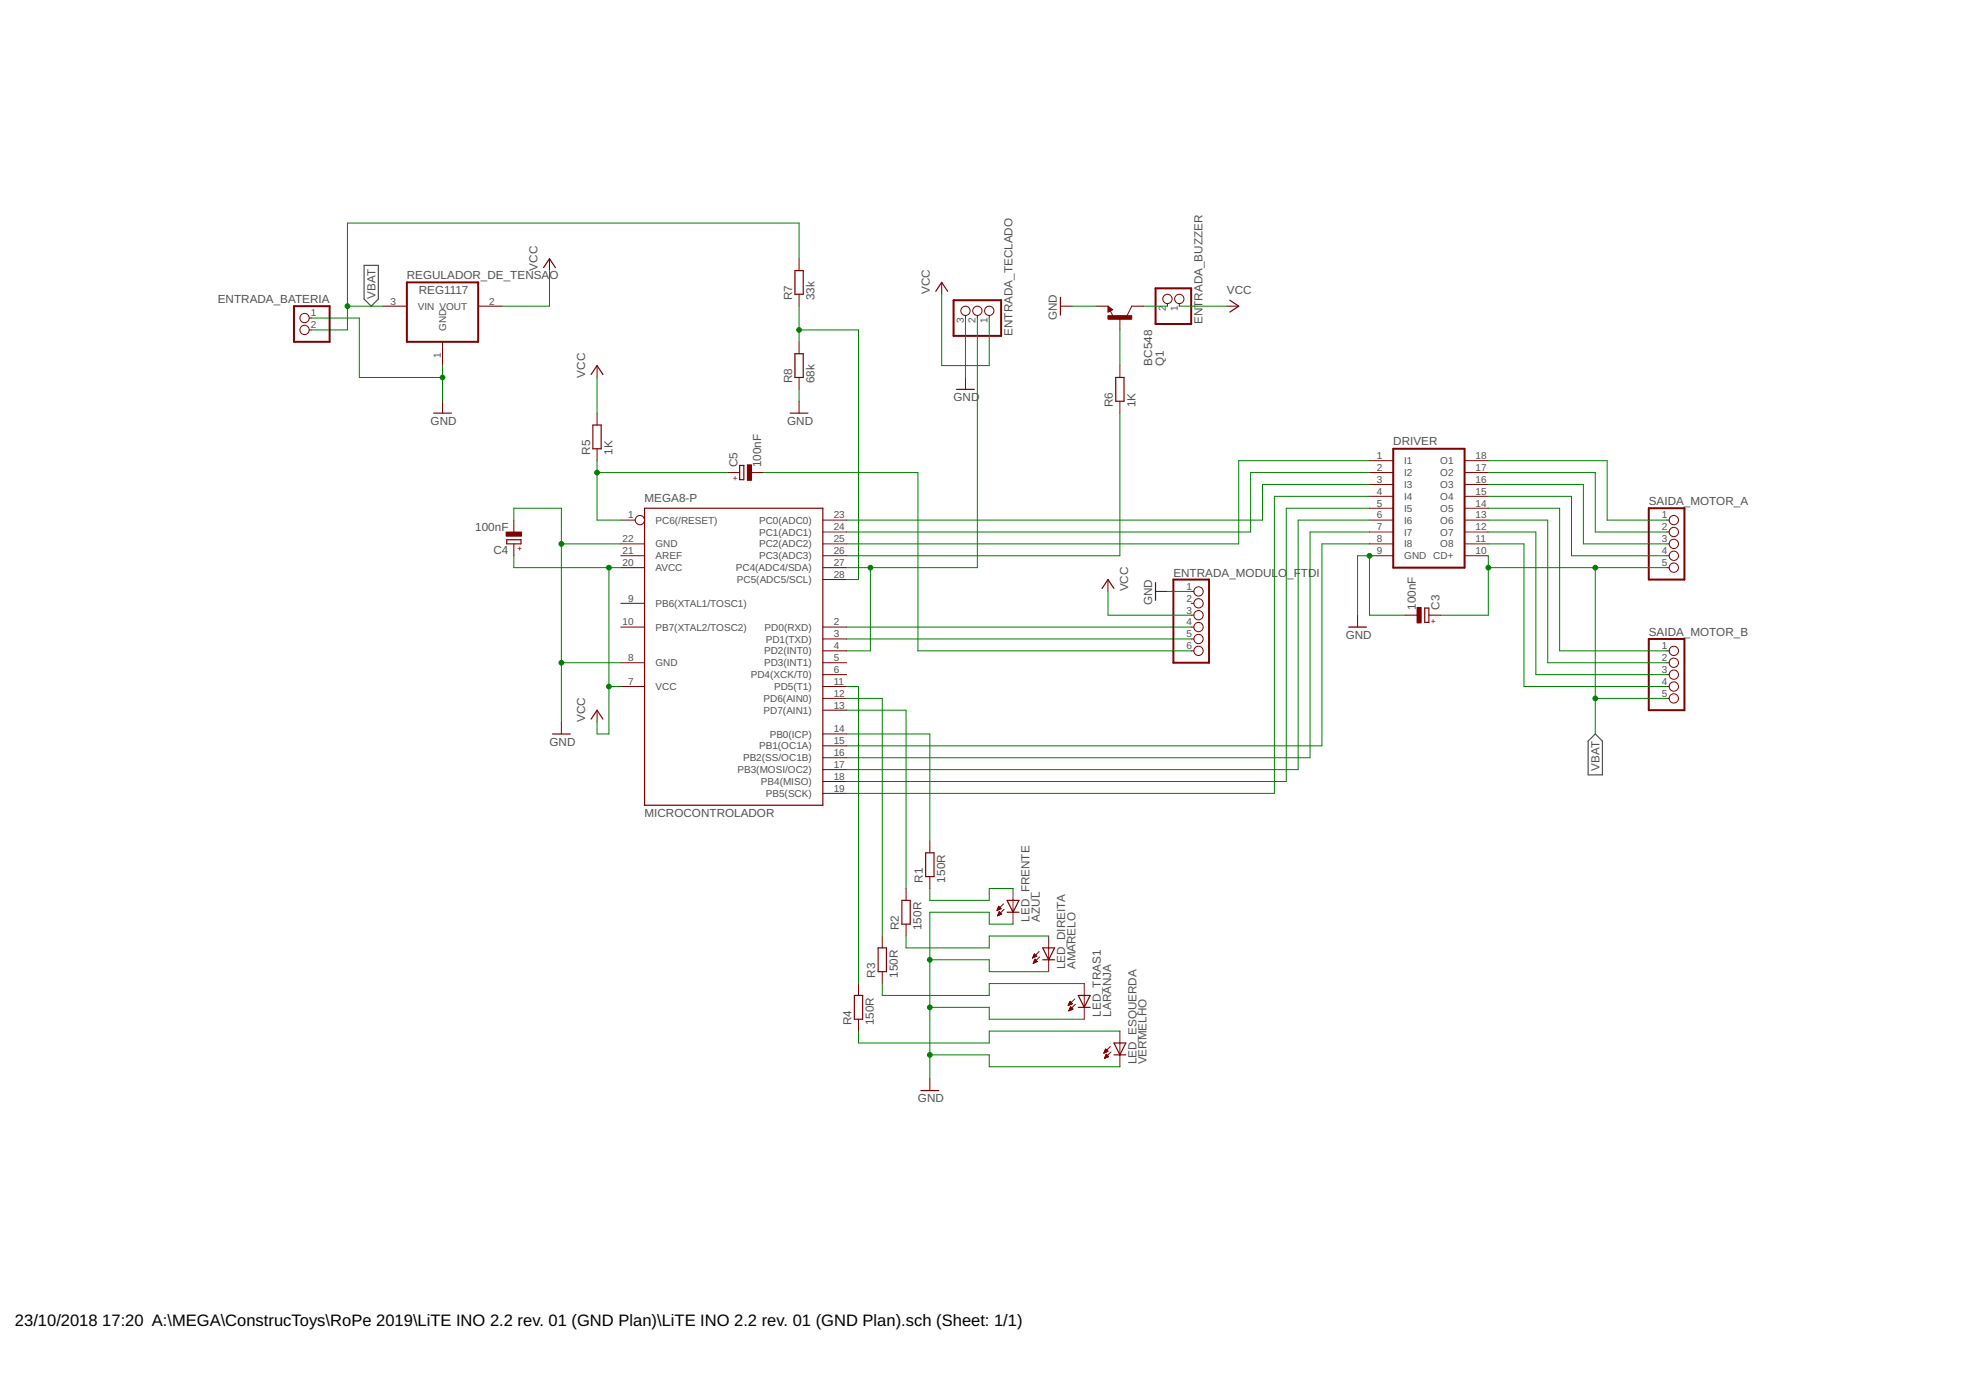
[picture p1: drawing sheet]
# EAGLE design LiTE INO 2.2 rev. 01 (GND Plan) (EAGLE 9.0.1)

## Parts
C3  100nF  CPOL-EUE5-5  [E5-5]
C4  100nF  CPOL-EUE5-5  [E5-5]
C5  100nF  CPOL-EUE5-5  [E5-5]
DRIVER  ULN2803A  [DIL18]
ENTRADA_BATERIA  PINHD-1X2/90  [1X02/90]
ENTRADA_BUZZER  PINHD-1X2/90  [1X02/90]
ENTRADA_MODULO_FTDI  PINHD-1X6/90  [1X06/90]
ENTRADA_TECLADO  PINHD-1X3/90  [1X03/90]
LED_DIREITA  AMARELO  LED5MM  [LED5MM]
LED_ESQUERDA  VERMELHO  LED5MM  [LED5MM]
LED_FRENTE  AZUL  LED5MM  [LED5MM]
LED_TRAS1  LARANJA  LED5MM  [LED5MM]
MICROCONTROLADOR  MEGA8-P  [DIL28-3]
Q1  BC548  [TO92-EBC]
R1  150R  R-EU_0204/7  [0204/7]
R2  150R  R-EU_0204/7  [0204/7]
R3  150R  R-EU_0204/7  [0204/7]
R4  150R  R-EU_0204/7  [0204/7]
R5  1K  R-EU_0204/7  [0204/7]
R6  1K  R-EU_0204/7  [0204/7]
R7  33k  R-EU_0204/7  [0204/7]
R8  68k  R-EU_0204/7  [0204/7]
REGULADOR_DE_TENSAO  REG1117  [SOT223]
SAIDA_MOTOR_A  PINHD-1X5/90  [1X05/90]
SAIDA_MOTOR_B  PINHD-1X5/90  [1X05/90]

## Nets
GND: C3.- C4.- DRIVER.9(GND) ENTRADA_BATERIA.1 ENTRADA_MODULO_FTDI.1 ENTRADA_TECLADO.3 LED_DIREITA.K(C) LED_ESQUERDA.K(C) LED_FRENTE.K(C) LED_TRAS1.K(C) MICROCONTROLADOR.8(GND) MICROCONTROLADOR.22(GND) Q1.E R8.1 REGULADOR_DE_TENSAO.1(GND)
N$1: DRIVER.1(I1) MICROCONTROLADOR.25(PC2(ADC2))
N$2: DRIVER.2(I2) MICROCONTROLADOR.24(PC1(ADC1))
N$3: DRIVER.3(I3) MICROCONTROLADOR.23(PC0(ADC0))
N$4: DRIVER.4(I4) MICROCONTROLADOR.19(PB5(SCK))
N$5: DRIVER.5(I5) MICROCONTROLADOR.18(PB4(MISO))
N$6: DRIVER.6(I6) MICROCONTROLADOR.17(PB3(MOSI/OC2))
N$7: DRIVER.7(I7) MICROCONTROLADOR.16(PB2(SS/OC1B))
N$8: DRIVER.8(I8) MICROCONTROLADOR.15(PB1(OC1A))
N$9: LED_FRENTE.A R1.1
N$10: DRIVER.18(O1) SAIDA_MOTOR_A.1
N$11: DRIVER.17(O2) SAIDA_MOTOR_A.2
N$12: DRIVER.16(O3) SAIDA_MOTOR_A.3
N$13: DRIVER.15(O4) SAIDA_MOTOR_A.4
N$14: LED_DIREITA.A R2.1
N$15: DRIVER.14(O5) SAIDA_MOTOR_B.1
N$16: DRIVER.13(O6) SAIDA_MOTOR_B.2
N$17: DRIVER.12(O7) SAIDA_MOTOR_B.3
N$18: DRIVER.11(O8) SAIDA_MOTOR_B.4
N$19: LED_TRAS1.A R3.1
N$20: MICROCONTROLADOR.14(PB0(ICP)) R1.2
N$21: MICROCONTROLADOR.13(PD7(AIN1)) R2.2
N$22: MICROCONTROLADOR.12(PD6(AIN0)) R3.2
N$23: MICROCONTROLADOR.11(PD5(T1)) R4.2
N$24: ENTRADA_TECLADO.2 MICROCONTROLADOR.4(PD2(INT0)) MICROCONTROLADOR.27(PC4(ADC4/SDA))
N$25: ENTRADA_BUZZER.2 Q1.C
N$27: MICROCONTROLADOR.28(PC5(ADC5/SCL)) R7.1 R8.2
N$28: LED_ESQUERDA.A R4.1
N$29: MICROCONTROLADOR.26(PC3(ADC3)) R6.1
N$30: ENTRADA_MODULO_FTDI.4 MICROCONTROLADOR.2(PD0(RXD))
N$31: ENTRADA_MODULO_FTDI.5 MICROCONTROLADOR.3(PD1(TXD))
N$32: C5.- ENTRADA_MODULO_FTDI.6
N$33: C5.+ MICROCONTROLADOR.1(PC6(/RESET)) R5.1
N$34: Q1.B R6.2
VBAT: C3.+ DRIVER.10(CD+) ENTRADA_BATERIA.2 R7.2 REGULADOR_DE_TENSAO.3(VIN) SAIDA_MOTOR_A.5 SAIDA_MOTOR_B.5
VCC: C4.+ ENTRADA_BUZZER.1 ENTRADA_MODULO_FTDI.3 ENTRADA_TECLADO.1 MICROCONTROLADOR.7(VCC) MICROCONTROLADOR.20(AVCC) R5.2 REGULADOR_DE_TENSAO.2(VOUT)
Unconnected: ENTRADA_MODULO_FTDI.2 MICROCONTROLADOR.5(PD3(INT1)) MICROCONTROLADOR.6(PD4(XCK/T0)) MICROCONTROLADOR.9(PB6(XTAL1/TOSC1)) MICROCONTROLADOR.10(PB7(XTAL2/TOSC2)) MICROCONTROLADOR.21(AREF)
